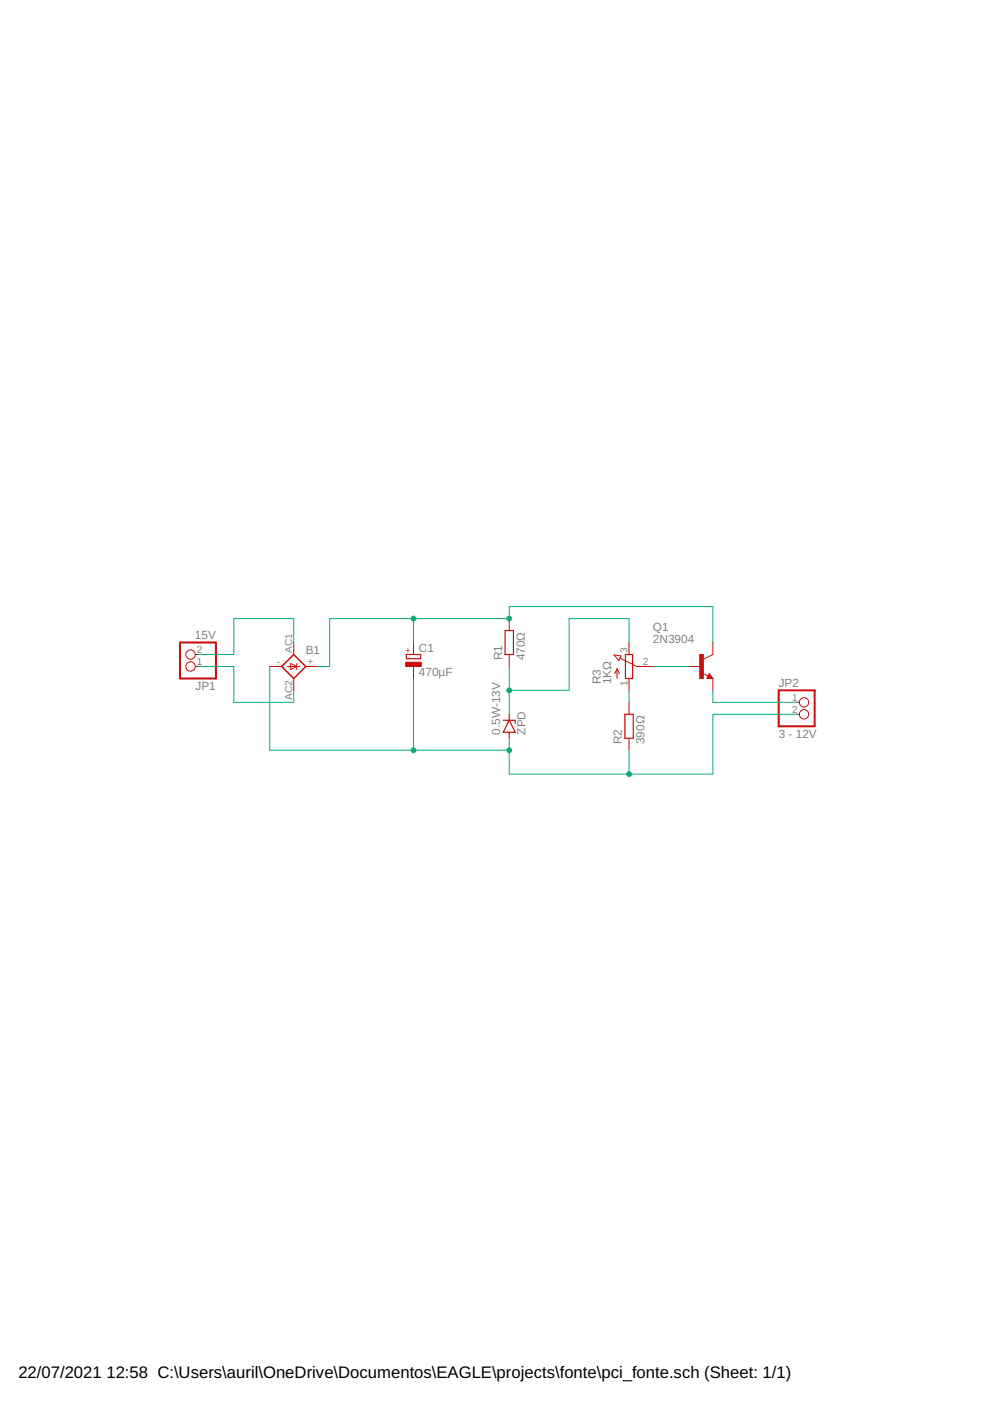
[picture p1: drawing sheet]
<svg xmlns="http://www.w3.org/2000/svg" width="210mm" height="297mm" viewBox="0 0 210 297" stroke-linecap="round" stroke-linejoin="round" font-family="sans-serif">
<path d="M38.2 136.2h7.6v7.6h-7.6zM165.1 146.4h7.6v7.6h-7.6z" fill="none" stroke="#c90d0c" stroke-width=".42"/>
<g fill="none" stroke="#c90d0c" stroke-width=".21">
<path d="M41.4 138.8h.6M62.3 136.2v2.6M87.7 136.2v2.6M108 131.1v2.6M108 138.8v2.5M130.2 138.9l1.5 .2-.5 .9zM131.5 139.6l3.5 1.7h3.5M133.4 136.2v2.6M151.2 136.2v2.6l-2.1 1M41.4 141.3h.6M57.2 141.3h2.5M61 141.3h2.5"/>
<path d="M61.6 140.7l1.3 .6-1.3 .6zM62.3 143.8v2.6M62.9 140.7v1.2M64.8 141.3h2.6M87.7 141.3v2.5M130.8 141.8v2M130.8 141.8l-.5 1M130.8 141.8l.5 1M133.4 143.8v2.6M133.4 148.9v2.5M133.4 156.5v2.6M146.1 141.3h2.5"/>
<path d="M148.9 142.7l1.2 .6M150.4 142.8l.8 1h-1.3zM151.2 143.8v2.6M168.9 148.9h.6M168.9 151.4h.6"/>
<circle cx="40.4" cy="138.8" r=".99"/>
<circle cx="40.4" cy="141.3" r=".99"/>
<circle cx="170.5" cy="151.4" r=".99"/>
<circle cx="170.5" cy="148.9" r=".99"/>
</g>
<path d="M59.7 141.3l2.6-2.5 2.5 2.5-2.5 2.5z" fill="none" stroke="#c90d0c" stroke-width=".32"/>
<path d="M86.1 138.8h3.1v.9h-3.1zM107.1 133.7h1.8v5.1h-1.8zM132.6 138.8h1.5v5h-1.5zM106.7 152.7h2.5v.7M108 152.7l1.2 2.6h-2.5zM108 151.4v1.3M108 155.3v1.2M132.5 151.4h1.8v5.1h-1.8zM150.4 143.3l.1 .3h-.4l.3-.5 .5 .6h-.8" fill="none" stroke="#c90d0c" stroke-width=".25"/>
<g fill="#c90d0c" stroke="#c90d0c" stroke-width=".21">
<path d="M86 140.4h3.3v.9h-3.3z"/>
<path d="M148.4 138.8h.7v5h-.7z"/>
</g>
<g fill="none" stroke="#0dab76" stroke-width=".21">
<path d="M62.3 136.2v-5.1h-12.7v7.7h-7.6M87.7 131.1v5.1M133.4 136.2v-5.1h-12.7v15.3h-12.7M151.2 136.2v-7.6h-43.2v2.5h-38.1v10.2h-2.5M42 141.3h7.6v7.6h12.7v-2.5M57.2 141.3v17.8h50.8M87.7 143.8v15.3M108 141.3v10.1M133.4 146.4v2.5M133.4 159.1v5M138.5 141.3h7.6M151.2 146.4v2.5h17.7"/>
<path d="M168.9 151.4h-17.7v12.7h-43.2v-7.6"/>
</g>
<g fill="#0dab76" stroke="#0dab76" stroke-width=".21">
<circle cx="87.7" cy="131.1" r=".51"/>
<circle cx="108" cy="131.1" r=".51"/>
<circle cx="108" cy="146.4" r=".51"/>
<circle cx="87.7" cy="159.1" r=".51"/>
<circle cx="108" cy="159.1" r=".51"/>
<circle cx="133.4" cy="164.1" r=".51"/>
</g>
<g font-size="3.5">
<text x="3.9" y="292.1">22/07/2021</text>
<text x="22.6" y="292.1">12:58 C:\Users\auril\OneDrive\Documentos\EAGLE\projects\fonte\pci_fonte.sch (Sheet: 1/1)</text>
</g>
<g font-size="2.5" fill="#808080">
<text x="41.3" y="135.5">15V</text>
<text x="138.4" y="136.2">2N3904</text>
<text x="138.4" y="133.7">Q1</text>
<text x="64.8" y="138.8">B1</text>
<text x="88.8" y="143.4">470µF</text>
<text x="88.8" y="138.3">C1</text>
<text x="106.5" y="140" transform="rotate(-90 106.5 140)">R1</text>
<text x="111.3" y="140" transform="rotate(-90 111.3 140)">470Ω</text>
<text x="41.5" y="146.3">JP1</text>
<text x="127.4" y="145.1" transform="rotate(-90 127.4 145.1)">R3</text>
<text x="129.6" y="145.1" transform="rotate(-90 129.6 145.1)">1KΩ</text>
<text x="165.1" y="145.7">JP2</text>
<text x="106.1" y="155.8" transform="rotate(-90 106.1 155.8)">0.5W-13V</text>
<text x="111.4" y="155.8" transform="rotate(-90 111.4 155.8)">ZPD</text>
<text x="131.9" y="157.8" transform="rotate(-90 131.9 157.8)">R2</text>
<text x="136.7" y="157.8" transform="rotate(-90 136.7 157.8)">390Ω</text>
<text x="165.1" y="156.5">3 - 12V</text>
</g>
<g font-size="2.1" fill="#808080">
<text x="41.8" y="140.9">1</text>
<text x="41.8" y="138.4">2</text>
<text x="58.7" y="140.9">-</text>
<text x="61.9" y="138.4" transform="rotate(-90 61.9 138.4)">AC1</text>
<text x="65.2" y="140.9">+</text>
<text x="133" y="138.4" transform="rotate(-90 133 138.4)">3</text>
<text x="136.3" y="140.9">2</text>
<text x="61.9" y="148.3" transform="rotate(-90 61.9 148.3)">AC2</text>
<text x="133" y="145.4" transform="rotate(-90 133 145.4)">1</text>
<text x="167.9" y="148.6">1</text>
<text x="167.9" y="151.1">2</text>
</g>
<text font-size="1.8" fill="#c90d0c" x="87.1" y="138.4" transform="rotate(-90 87.1 138.4)">+</text>
</svg>
